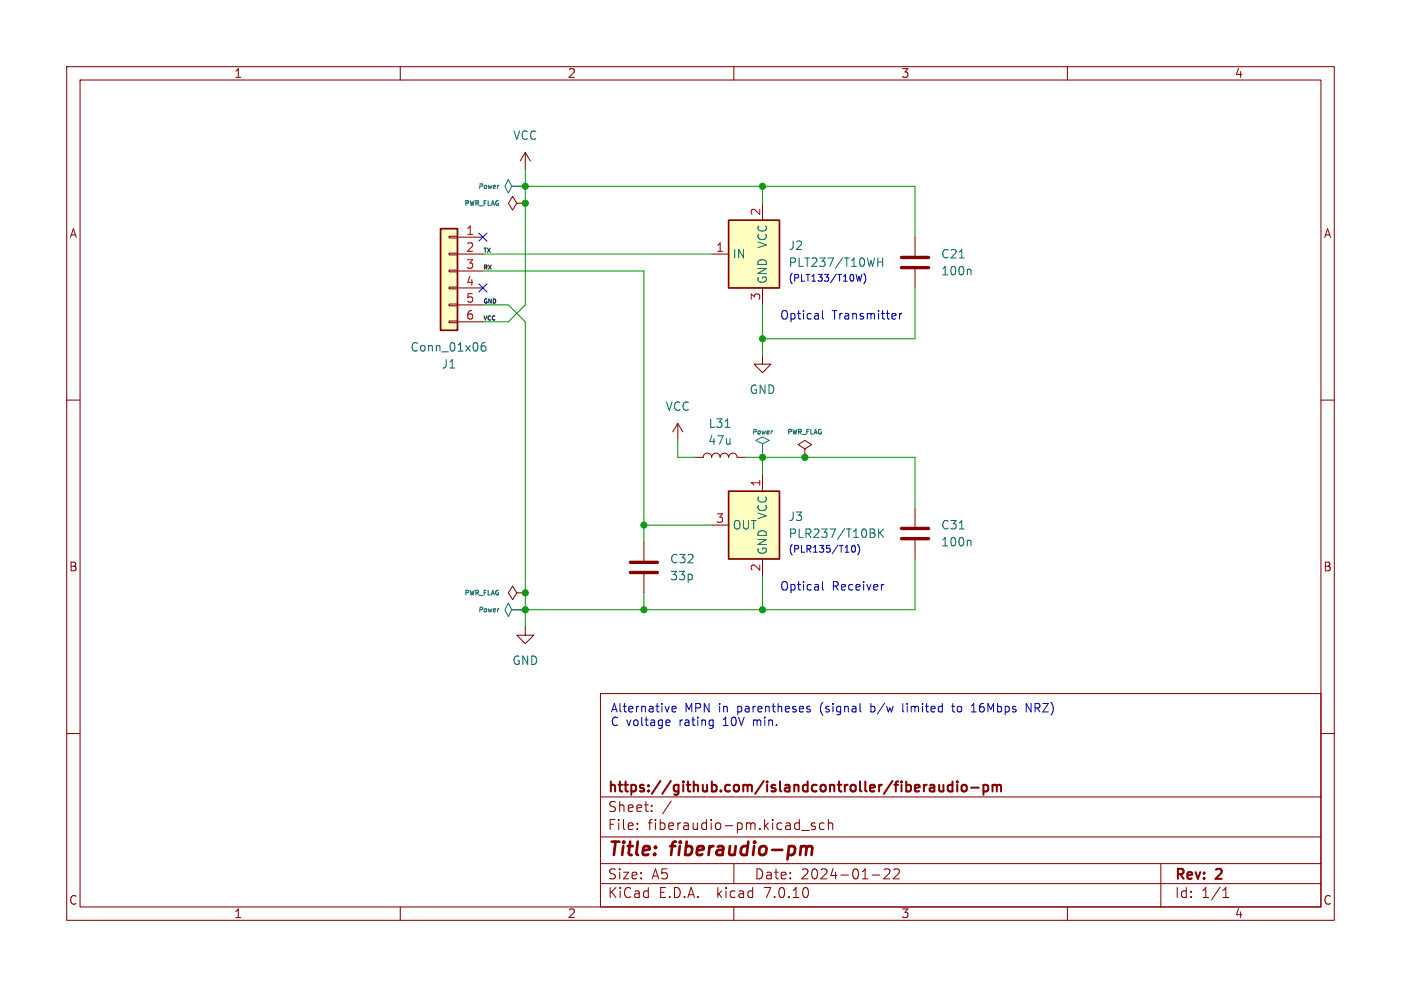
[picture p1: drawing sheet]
<svg xmlns="http://www.w3.org/2000/svg" width="210mm" height="148mm" viewBox="0 0 210 148" stroke-linecap="round" stroke-linejoin="round" font-family="sans-serif">
<g fill="none" stroke="#840000" stroke-width=".15">
<path d="M10 10h190v128h-190zM12 12h186v124h-186zM60 10v2M110 10v2M160 10v2M67.3 38h1.3v.2h-1.3zM67.3 35.4h1.3v.3h-1.3zM68.6 38.1h3.8M68.6 35.6h3.8M77.5 30.5l-.7-1-.6 1 .6 1 .7-1h1.2M78.7 30.5h.1M78.7 22.9l-.7 1.2"/>
<path d="M78.7 22.9v2.5M78.7 22.9l.8 1.2M106.7 38.1h2.5M114.3 30.5v2.5M137.2 35.6v2.8M10 60h2M67.3 48.1h1.3v.3h-1.3zM67.3 45.6h1.3v.2h-1.3zM67.3 43.1h1.3v.2h-1.3zM67.3 40.5h1.3v.3h-1.3zM68.6 40.6h3.8M68.6 43.2h3.8"/>
<path d="M68.6 45.7h3.8M68.6 48.3h3.8M114.3 53.3v1.3h1.3l-1.3 1.3-1.3-1.3h1.3M114.3 43.2v2.5M137.2 40.4v2.8M198 60h2M101.6 63.5l-.8 1.3M101.6 63.5v2.5M101.6 63.5l.8 1.3M104.1 68.6h1.3a.64 .64 0 0 1 .6-.7 .64 .64 0 0 1 .7 .7 .64 .64 0 0 1 .6-.7 .64 .64 0 0 1 .6 .7 .64 .64 0 0 1 .7-.7 .64 .64 0 0 1 .6 .7 .64 .64 0 0 1 .7-.7 .64 .64 0 0 1 .6 .7h1.3M106.7 78.7h2.5M114.3 71.1v2.6"/>
<path d="M120.6 67.3l1.1-.6-1.1-.7-1 .7 1 .6v1.3M120.6 68.6h.1M137.2 76.2v2.8M77.5 88.9l-.7-1-.6 1 .6 1 .7-1h1.2M78.7 94v1.3h1.3l-1.3 1.2-1.2-1.2h1.2M78.7 88.9h.1M96.5 81.3v2.8M96.5 86.1v2.8M114.3 83.8v2.6M137.2 81v2.8M10 110h2M90 104h108v32h-108z"/>
<path d="M90 119.5h108M198 110h2M60 136v2M90 132.5h108M90 129.5h108M90 125.5h108M95.5 124.2v.2M95.5 123.5v.1M97.7 121.5v.2M97.7 120.8v.1M100.6 120.1l-1.3 1.9M110 136v2"/>
<path d="M110 129.5v3M120.2 124.5h1.1M122.2 123.5l-.4-.1-.2 .2 .1 .2 .5 .2v.3h-.6M123.5 123.5l-.4-.1-.3 .3v.4l.2 .2h.5M124.2 123.5a.37 .37 0 0 1 .6 .1v.8M124.2 122.9v1.5M130.8 131.2h1.1M132.5 130.4l.3-.1 .5 .1a.41 .41 0 0 1 0 .5l-.8 .9h.9M134 130.4l.2-.1 .5 .1a.41 .41 0 0 1 .1 .5l-.9 .9h.9M160 136v2M174 129.5v6.5M183.3 134.6h.9"/>
<path d="M183.3 133.5l.5-.4v1.5"/>
</g>
<path d="M120.2 127l.5-.1 .2 .3M120.9 127.2a.5 .5 0 0 1 .8-.2l.1 .2-.2 1M120.9 127.2l-.1 1" fill="none" stroke="#840000" stroke-width=".4"/>
<g fill="none" stroke="#840000" stroke-width=".3">
<path d="M140.8 117.7v.9a.41 .41 0 0 0 .6-.1M141.4 117.7v1M142.8 117.8l-.5-.1-.2 .3v.4l.1 .2h.6M142.8 117.2v1.5M143.5 117.2v.1M143.5 117.7v1M144.2 117.8a.41 .41 0 0 1 .4-.1 .41 .41 0 0 1 .3 .3v.4a.41 .41 0 0 1-.4 .3 .41 .41 0 0 1-.4-.3zM145.6 118.1h1.1M147.4 117.8l.4-.1 .3 .3v.4l-.1 .2h-.6M147.4 117.7v1.5M148.8 117.8a.37 .37 0 0 1 .6 .1M148.8 117.7v1"/>
<path d="M149.4 117.9l.2-.2 .4 .1 .1 .9M149.4 117.9v.8"/>
</g>
<path d="M135.1 38.6h4.1M135.1 40.1h4.1M135.1 79.2h4.1M94.5 85.9h4.1M94.5 84.3h4.1M135.1 80.8h4.1" fill="none" stroke="#840000" stroke-width=".51"/>
<g fill="none" stroke="#006464" stroke-width=".15">
<path d="M131.6 38.7v1.2M131.6 39.3h.7M132.3 38.7v1.2M143.8 38.7h.7M72.7 51.4a.5 .5 0 0 0-.6 .5v.5l.1 .2h.4l.2-.1v-.4l-.1-.2h-.3l-.3 .2M145.4 40.4l.2 .2v.6M108.7 64.1h.7M130.9 79.9a.34 .34 0 0 1 .3 .3 .34 .34 0 0 1-.3 .4M131 79.4l.1 .2-.1 .3M131.7 79.3v1.3M131.9 79.9l.5 .7M132.4 79.3l-.7 .7"/>
<path d="M143.8 79.3h.7M145.4 81l.2 .2v.7"/>
</g>
<g fill="#ffffc2" stroke="#ffffc2" stroke-width=".15">
<path d="M109.2 73.7h7.6v10.1h-7.6z"/>
<path d="M109.2 33h7.6v10.2h-7.6z"/>
<path d="M66 34.3h2.6v15.2h-2.6z"/>
</g>
<path d="M66 34.3h2.6v15.2h-2.6zM109.2 33h7.6v10.2h-7.6zM109.2 73.7h7.6v10.1h-7.6z" fill="none" stroke="#840000" stroke-width=".25"/>
<path d="M74.8 27.8h-.1M76.2 26.9l.5 1h2h-2l-.5 1.1-.5-1.1zM113.3 66l1-.5 1 .5-1 .5v2.1v-2.1zM115.8 64.6h.1M74.8 91.3h-.1M76.2 90.4l.5 1h2h-2l-.5 1.1-.5-1.1z" fill="none" stroke="#484848" stroke-width=".15"/>
<g fill="none" stroke="#0000c2" stroke-width=".15">
<path d="M123.3 46.6v1.1l.2 .1M129.2 41.1l-.2 1.1-.2-.8-.2 .8M129.5 41a1.17 1.17 0 0 1 0 1.5M134.2 47.1l.1 .2-.6 .1M134.8 47v.8M135.2 47l-.2 .1-.2 .1M123.3 87.2v1.1l.2 .2M127.8 81.8h.1a.54 .54 0 0 1 .3 .5 .54 .54 0 0 1-.3 .5 .68 .68 0 0 1-.1-1zM128.6 81.6a1.17 1.17 0 0 1 0 1.6M132.5 87.6l-.3 .1M100 108h.4v.3l-.6 .1M100.4 108.7l-.4 .1"/>
<path d="M100.7 106.3l.6-.1v-.2l-.4-.1-.2 .2 .1 .6h.5M106.8 108h.1M106.9 108l-.1 1.1M106.9 108.7l-.1 .1M121 106.3l.4 .1 .1 .1-.1 .2-.3 .1M121 106h.4M130.5 105.5v1.3M130.5 106.7l.2 .1M130.7 105.9l-.2 .1M135.3 105.5v1.1l.2 .2M142.6 105.9h.5M142.8 105.5v1.1l.3 .2"/>
<path d="M145.6 106.8h.7M145.8 105.7l.2-.2v1.3M154.6 105.5v1.3l-.8-1.3v1.3"/>
</g>
<g fill="none" stroke="#009600" stroke-width=".15">
<path d="M72.4 38.1h34.3M78.7 25.4v20.3l-2.5 2.6h-3.8M78.7 27.9h58.5v7.7M114.3 27.9v2.6M72.4 45.7h3.8l2.5 2.6v45.7M72.4 40.6h24.1v40.7M114.3 45.7v7.6M137.2 43.2v7.6h-22.9M96.5 78.7h10.2M101.6 66v2.6h2.5M111.8 68.6h25.4v7.6M114.3 68.6v2.5"/>
<path d="M96.5 88.9v2.5M114.3 86.4v5M137.2 83.8v7.6h-58.5"/>
</g>
<path d="M71.8 35l1.2 1.2M73 35l-1.2 1.2M71.8 42.6l1.2 1.2M73 42.6l-1.2 1.2" fill="none" stroke="#000084" stroke-width=".15"/>
<g fill="#009600" stroke="#009600" stroke-width=".15">
<circle cx="78.7" cy="27.9" r=".46"/>
<circle cx="78.7" cy="30.5" r=".46"/>
<circle cx="114.3" cy="50.8" r=".46"/>
<circle cx="78.7" cy="88.9" r=".46"/>
<circle cx="78.7" cy="91.4" r=".46"/>
<circle cx="114.3" cy="27.9" r=".46"/>
<circle cx="114.3" cy="68.6" r=".46"/>
<circle cx="120.6" cy="68.6" r=".46"/>
<circle cx="96.5" cy="78.7" r=".46"/>
<circle cx="114.3" cy="91.4" r=".46"/>
<circle cx="96.5" cy="91.4" r=".46"/>
</g>
<g font-size="2.8" fill="#840000">
<text x="91" y="128.9">Title:</text>
<text x="100.7" y="128.9">fiberaudio-pm</text>
</g>
<g font-size="2.1" fill="#840000">
<text x="91" y="119.2">https://github.com/islandcontroller/fiberaudio-pm</text>
<text x="91" y="124.7">File:</text>
<text x="91" y="122">Sheet:</text>
<text x="97.1" y="124.7">fiberaudio-pm.kicad_sch</text>
<text x="91" y="134.9">KiCad</text>
<text x="91" y="132.1">Size:</text>
<text x="97.7" y="132.1">A5</text>
<text x="98.7" y="134.9">E.D.A.</text>
<text x="107.6" y="134.9">kicad</text>
<text x="113" y="132.1">Date:</text>
<text x="114.9" y="134.9">7.0.10</text>
<text x="120" y="132.1">2024-01-22</text>
<text x="176" y="132.3">Rev:</text>
<text x="176" y="134.9">Id:</text>
<text x="180.1" y="134.9">1/1</text>
<text x="182.4" y="132.3">2</text>
</g>
<g font-size="1.8" fill="#840000">
<text x="35" y="11.9">1</text>
<text x="85" y="11.9">2</text>
<text x="135" y="11.9">3</text>
<text x="185" y="11.9">4</text>
<text x="10.3" y="35.9">A</text>
<text x="198.4" y="35.9">A</text>
<text x="10.3" y="85.9">B</text>
<text x="198.3" y="85.9">B</text>
<text x="10.3" y="135.9">C</text>
<text x="35" y="137.9">1</text>
<text x="85" y="137.9">2</text>
<text x="135" y="137.9">3</text>
<text x="185" y="137.9">4</text>
<text x="198.3" y="135.9">C</text>
</g>
<g font-size="1.8" fill="#006464">
<text x="76.8" y="21.2">VCC</text>
<text x="109.7" y="39">IN</text>
<text x="115.2" y="37.4" transform="rotate(-90 115.2 37.4)">VCC</text>
<text x="118.1" y="37.7">J2</text>
<text x="118.1" y="40.2">PLT237/T10WH</text>
<text x="141" y="41.5">100n</text>
<text x="141" y="39">C21</text>
<text x="115.2" y="42.7" transform="rotate(-90 115.2 42.7)">GND</text>
<text x="61.4" y="52.9">Conn_01x06</text>
<text x="66.1" y="55.5">J1</text>
<text x="112.3" y="59.3">GND</text>
<text x="99.7" y="61.8">VCC</text>
<text x="106.1" y="64.4">L31</text>
<text x="106.1" y="66.9">47u</text>
<text x="115.2" y="78" transform="rotate(-90 115.2 78)">VCC</text>
<text x="109.7" y="79.6">OUT</text>
<text x="115.2" y="83.3" transform="rotate(-90 115.2 83.3)">GND</text>
<text x="118.1" y="78.3">J3</text>
<text x="118.1" y="80.9">PLR237/T10BK</text>
<text x="141" y="82.1">100n</text>
<text x="141" y="79.6">C31</text>
<text x="100.3" y="84.7">C32</text>
<text x="100.3" y="87.2">33p</text>
<text x="76.7" y="99.9">GND</text>
</g>
<g font-size="1.8" fill="#a90000">
<text x="69.8" y="35.3">1</text>
<text x="114" y="32.5" transform="rotate(-90 114 32.5)">2</text>
<text x="69.8" y="37.8">2</text>
<text x="69.8" y="40.4">3</text>
<text x="107.2" y="37.8">1</text>
<text x="69.8" y="42.9">4</text>
<text x="69.8" y="45.5">5</text>
<text x="114" y="45.2" transform="rotate(-90 114 45.2)">3</text>
<text x="69.8" y="48">6</text>
<text x="114" y="73.1" transform="rotate(-90 114 73.1)">1</text>
<text x="107.2" y="78.5">3</text>
<text x="114" y="85.8" transform="rotate(-90 114 85.8)">2</text>
</g>
<g font-size="1.8" fill="#0000c2">
<text x="116.8" y="48">Optical</text>
<text x="124.7" y="48">Transmitter</text>
<text x="116.8" y="88.7">Optical</text>
<text x="124.7" y="88.7">Receiver</text>
<text x="91.4" y="106.9">Alternative</text>
<text x="102.6" y="106.9">MPN</text>
<text x="107.9" y="106.9">in</text>
<text x="110.8" y="106.9">parentheses</text>
<text x="123.4" y="106.9">(signal</text>
<text x="131.2" y="106.9">b/w</text>
<text x="136.1" y="106.9">limited</text>
<text x="143.8" y="106.9">to</text>
<text x="146.9" y="106.9">16Mbps</text>
<text x="155.3" y="106.9">NRZ)</text>
<text x="91.4" y="109">C voltage</text>
<text x="101.9" y="109">rating</text>
<text x="108.7" y="109">10V</text>
<text x="113.4" y="109">min.</text>
</g>
<g font-size="1.4" fill="#0000c2">
<text x="118.1" y="42.3">(PLT133/T10W)</text>
<text x="118.1" y="82.9">(PLR135/T10)</text>
</g>
<g font-size="1" fill="#484848">
<text x="71.5" y="28.5">Power</text>
<text x="112.6" y="65.3">Power</text>
<text x="71.5" y="92">Power</text>
</g>
<g font-size="1" fill="#006464">
<text x="69.5" y="31.1">PWR_FLAG</text>
<text x="117.9" y="65.3">PWR_FLAG</text>
<text x="69.5" y="89.5">PWR_FLAG</text>
</g>
<g font-size=".9" fill="#0f0f0f">
<text x="72.4" y="40.5">RX</text>
<text x="72.4" y="37.9">TX</text>
<text x="72.4" y="45.5">GND</text>
<text x="72.4" y="48.1">VCC</text>
</g>
</svg>
